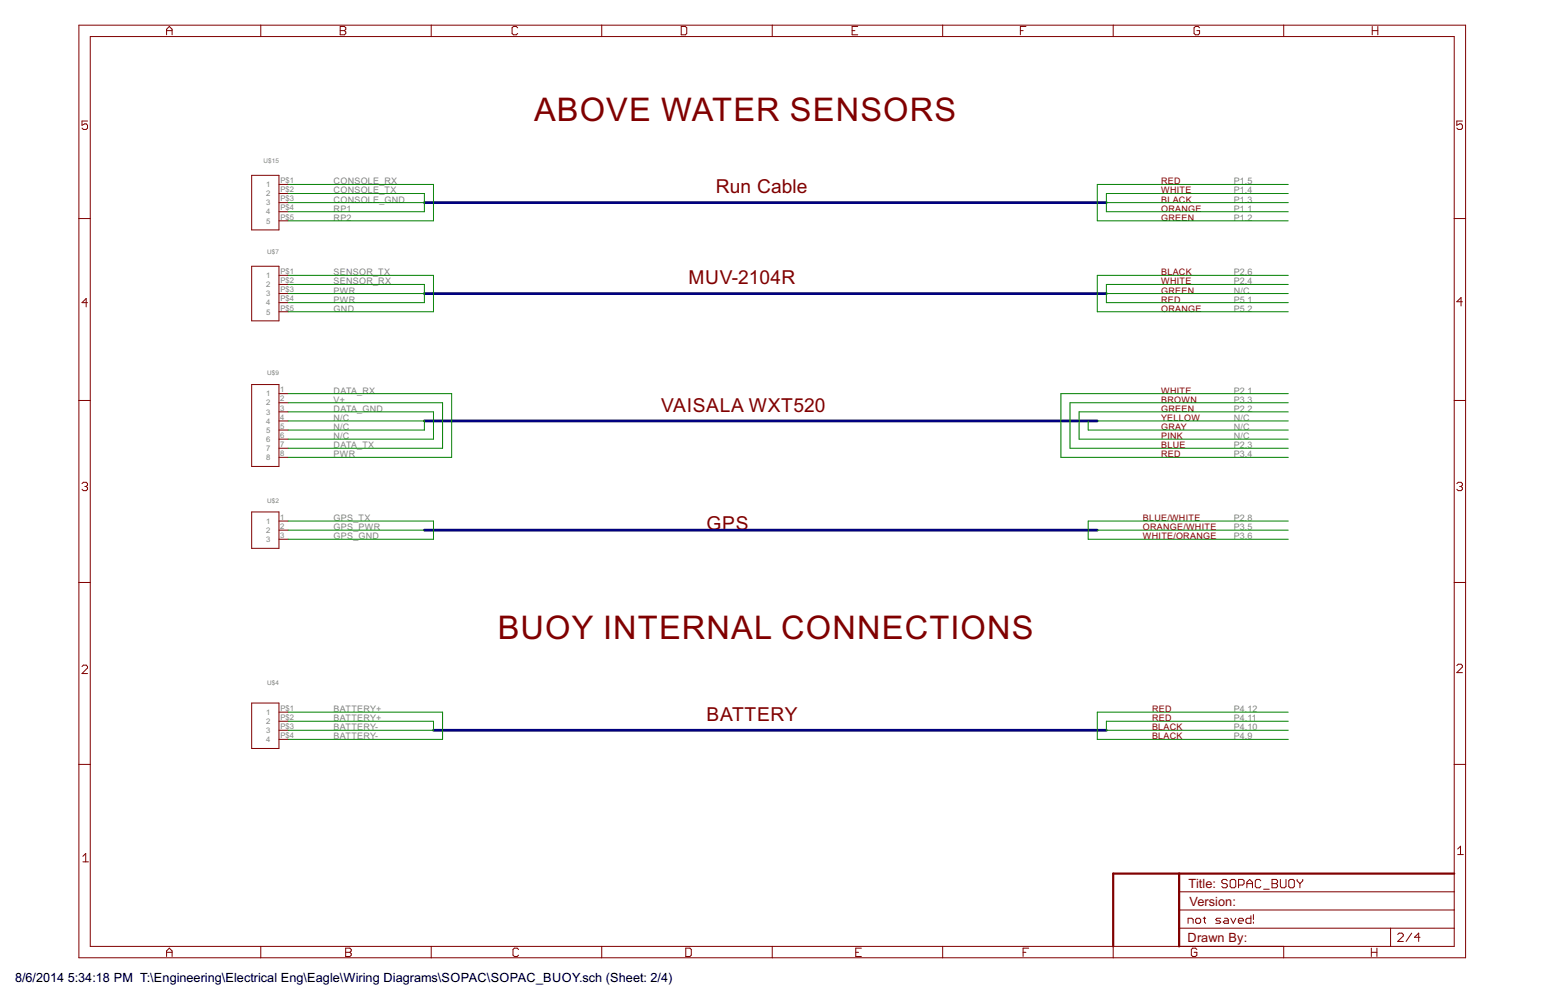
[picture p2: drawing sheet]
<svg xmlns="http://www.w3.org/2000/svg" width="432mm" height="279mm" viewBox="0 0 432 279" stroke-linecap="round" stroke-linejoin="round" font-family="sans-serif">
<g fill="none" stroke="#800000" stroke-width=".28">
<path d="M22 7h387.3v260.3h-387.3zM25.2 10.2h381v254h-381zM46.5 9.7v-1.5l.8-.8 .8 .8v1.5M46.5 8.6h1.6M72.8 7v3.2M95 7.4h1.2l.4 .4v.4l-.4 .4 .4 .3v.4l-.4 .4h-1.2zM95 8.6h1.2M120.4 7v3.2M144.6 7.8l-.4-.4h-.8l-.4 .4v1.5l.4 .4h.8l.4-.4M168.1 7v3.2M190.3 7.4h1.1l.4 .4v1.5l-.4 .4h-1.1zM215.7 7v3.2"/>
<path d="M238 8.6h.8M239.6 7.4h-1.6v2.3h1.6M263.3 7v3.2M285 8.6h.8M286.6 7.4h-1.6v2.3M310.9 7v3.2M335 7.8l-.3-.4h-.8l-.4 .4v1.5l.4 .4h.8l.3-.4v-.7h-.7M358.5 7v3.2M383.3 7.4v2.3M383.3 8.6h1.5M384.8 7.4v2.3M24.4 33.8h-1.5v1.2l1.2-.4 .3 .4v.8l-.3 .3h-.8l-.4-.3"/>
<path d="M408.5 33.8h-1.6v1.2l1.2-.4 .4 .4v.8l-.4 .3h-.8l-.4-.3M70.3 48.9h7.6v15.3h-7.6zM77.9 51.5h2.6M77.9 54h2.6M77.9 56.6h2.6M77.9 59.1h2.6M22 61h3.2M70.3 74.3h7.6v15.3h-7.6zM77.9 76.9h2.6M77.9 79.4h2.6M77.9 61.6h2.6M406.2 61h3.1"/>
<path d="M24.4 84.5h-1.5l1.2-1.2v2.4M77.9 84.5h2.6M77.9 81.9h2.6M77.9 87h2.6M408.5 84.2h-1.6l1.2-1.1v2.3M22 111.8h3.2M70.3 107.3h7.6v22.9h-7.6zM77.9 109.9h2.6M77.9 112.4h2.6M77.9 115h2.6M77.9 117.5h2.6M406.2 111.8h3.1"/>
<path d="M22.9 135l.4-.4h.8l.3 .4v.4l-.3 .4M23.7 135.8h.4M24.1 135.8l.3 .4v.4l-.3 .3h-.8l-.4-.3M77.9 120h2.6M77.9 122.6h2.6M77.9 125.1h2.6M77.9 127.7h2.6M406.9 135l.4-.4h.8l.4 .4v.4l-.4 .4M407.7 135.8h.4M408.1 135.8l.4 .4v.4l-.4 .3h-.8l-.4-.3M70.3 142.9h7.6v10.2h-7.6zM77.9 145.4h2.6"/>
<path d="M77.9 148h2.6M77.9 150.5h2.6M22 162.6h3.2M406.2 162.6h3.1M22.9 186.1l.4-.4h.8l.3 .4v.3l-1.5 1.6h1.5M70.3 196.2h7.6v12.7h-7.6zM77.9 198.8h2.6M406.9 185.8l.4-.4h.8l.4 .4v.4l-1.6 1.5h1.6M22 213.4h3.2M77.9 201.3h2.6M77.9 203.8h2.6M77.9 206.4h2.6"/>
<path d="M406.2 213.4h3.1M23.2 239l.7-.8v2.4M407.1 237l.8-.8v2.3M407.1 238.5h1.6M23.2 240.6h1.5M329.3 259.1h76.9M329.3 254h76.9M329.3 248.9h76.9M331.8 257.7v-1.4h1.1l.3 .4v1M334.3 256.3h.7l.3 .4v.7l-.3 .3h-.7l-.4-.3v-.7zM336 256.3h.7M336.4 256v1.4l.3 .3"/>
<path d="M341 256.3h-1.1l-.3 .4 .3 .3h.7l.4 .4-.4 .3h-1M342 256.3h.7l.4 .4v1h-1.1l-.3-.3 .3-.4h1.1M342.8 245.9l-.4-.4h-.8l-.4 .4v.4l.4 .3h.8l.4 .4v.4l-.4 .4h-.8l-.4-.4M343.6 245.9l.4-.4h.7l.4 .4v1.5l-.4 .4h-.7l-.4-.4zM343.8 256.3l.7 1.4 .7-1.4M345.9 257h1.4v-.3l-.4-.4h-.7l-.3 .4v.7l.3 .3h.7M345.9 247h1.2l.4-.4v-.7l-.4-.4h-1.2v2.3M348.3 246.6h1.5M348.3 247.8v-1.5l.7-.8 .8 .8v1.5M349.4 255.6v2.1h-1.1l-.3-.3v-.7l.3-.4h1.1M350.1 255.3v1.4M350.1 257.4v.3"/>
<path d="M352.1 245.9l-.3-.4h-.8l-.4 .4v1.5l.4 .4h.8l.3-.4M352.9 248.2h1.6M355.3 245.5h1.1l.4 .4v.4l-.4 .3 .4 .4v.4l-.4 .4h-1.1zM355.3 246.6h1.1M357.6 245.5v1.9l.4 .4h.8l.4-.4v-1.9M360.3 245.5h.8l.4 .4v1.5l-.4 .4h-.8l-.3-.4v-1.5zM362.3 245.5v.4l.8 .7M363.1 246.6v1.2M363.9 245.5v.4l-.8 .7M388.4 259.1v5.1M46.5 267v-1.6l.8-.8 .8 .8v1.6M46.5 265.8h1.6"/>
<path d="M72.8 264.2v3.1M96.5 265.8h1.2M96.5 264.6h1.2l.4 .4v.4l-.4 .4 .4 .4v.4l-.4 .4h-1.2zM120.4 264.2v3.1M144.8 265l-.4-.4h-.7l-.4 .4v1.6l.4 .4h.7l.4-.4M168.1 264.2v3.1M191.5 264.6h1.2l.4 .4v1.6l-.4 .4h-1.2zM215.7 264.2v3.1M239 265.8h.8M240.6 264.6h-1.6v2.4h1.6M263.3 264.2v3.1M285.7 265.8h.8"/>
<path d="M287.3 264.6h-1.6v2.4M310.9 264.2v3.1M334.3 265l-.4-.4h-.8l-.4 .4v1.6l.4 .4h.8l.4-.4v-.8h-.8M358.5 264.2v3.1M383 265.8h1.6M383 264.6v2.4M384.6 264.6v2.4M390.4 260.8l.4-.3h.8l.3 .3v.4l-1.5 1.6h1.5M394.3 260.5l-1.6 2.3M396.6 261.6h-1.5l1.1-1.1v2.3"/>
</g>
<path d="M329.3 243.8v20.4M406.2 243.8h-95.3v20.4" fill="none" stroke="#800000" stroke-width=".61"/>
<path d="M118.5 56.6h190.5M118.5 81.9h190.5M118.5 117.5h188M118.5 148h188M121.1 203.8h187.9" fill="none" stroke="#000080" stroke-width=".76"/>
<g fill="none" stroke="#008000" stroke-width=".28">
<path d="M80.5 51.5h40.6v10.1h-40.6M80.5 54h38v5.1h-38M80.5 56.6h38M309 56.6h50.8M359.8 51.5h-53.3v10.1h53.3M359.8 54h-50.8v5.1h50.8M80.5 76.9h40.6v10.1h-40.6M80.5 79.4h38v5.1h-38M359.8 76.9h-53.3v10.1h53.3M359.8 79.4h-50.8v5.1h50.8M80.5 81.9h38M309 81.9h50.8"/>
<path d="M80.5 115h40.6v7.6h-40.6M80.5 117.5h38v2.5h-38M80.5 109.9h45.7v17.8h-45.7M80.5 112.4h43.1v12.7h-43.1M303.9 117.5v2.5h55.9M306.5 117.5h53.3M359.8 109.9h-63.5v17.8h63.5M359.8 115h-58.4v7.6h58.4M359.8 112.4h-60.9v12.7h60.9M80.5 145.4h40.6v5.1h-40.6M80.5 148h38M306.5 148h53.3"/>
<path d="M359.8 145.4h-55.9v5.1h55.9M80.5 198.8h43.1v7.6h-43.1M359.8 198.8h-53.3v7.6h53.3M80.5 201.3h40.6v2.5h-40.6M359.8 201.3h-50.8v2.5h50.8"/>
</g>
<g font-size="10.2" fill="#800000">
<text x="149.2" y="33.7">ABOVE WATER SENSORS</text>
<text x="139" y="178.4">BUOY INTERNAL CONNECTIONS</text>
</g>
<g font-size="6" fill="#800000">
<text x="199.9" y="54">Run Cable</text>
<text x="192.3" y="79.4">MUV-2104R</text>
<text x="184.7" y="115">VAISALA WXT520</text>
<text x="197.4" y="148">GPS</text>
<text x="197.4" y="201.3">BATTERY</text>
</g>
<g font-size="4" fill="#800000">
<text x="331.9" y="247.8">Title:</text>
<text x="332.2" y="252.9">Version:</text>
<text x="331.7" y="263">Drawn By:</text>
</g>
<g font-size="4">
<text x="4.2" y="274.2">8/6/2014</text>
<text x="18.9" y="274.2">5:34:18 PM T:\Engineering\Electrical Eng\Eagle\Wiring Diagrams\SOPAC\SOPAC_BUOY.sch (Sheet: 2/4)</text>
</g>
<g font-size="2.8" fill="#808080">
<text x="93.2" y="51.5">CONSOLE_RX</text>
<text x="344.6" y="51.5">P1.5</text>
<text x="93.2" y="54">CONSOLE_TX</text>
<text x="93.2" y="56.5">CONSOLE_GND</text>
<text x="93.2" y="59.1">RP1</text>
<text x="344.6" y="59.1">P1.1</text>
<text x="344.6" y="56.5">P1.3</text>
<text x="344.6" y="54">P1.4</text>
<text x="93.2" y="61.6">RP2</text>
<text x="344.6" y="61.6">P1.2</text>
<text x="93.2" y="76.9">SENSOR_TX</text>
<text x="344.6" y="76.9">P2.6</text>
<text x="93.2" y="79.4">SENSOR_RX</text>
<text x="93.2" y="81.9">PWR</text>
<text x="344.6" y="81.9">N/C</text>
<text x="344.6" y="79.4">P2.4</text>
<text x="93.2" y="87">GND</text>
<text x="93.2" y="84.5">PWR</text>
<text x="344.6" y="84.5">P5.1</text>
<text x="344.6" y="87">P5.2</text>
<text x="93.2" y="112.4">V+</text>
<text x="93.2" y="109.9">DATA_RX</text>
<text x="344.6" y="109.9">P2.1</text>
<text x="344.6" y="112.4">P3.3</text>
<text x="93.2" y="117.5">N/C</text>
<text x="93.2" y="115">DATA_GND</text>
<text x="344.6" y="117.5">N/C</text>
<text x="344.6" y="115">P2.2</text>
<text x="93.2" y="120">N/C</text>
<text x="93.2" y="122.6">N/C</text>
<text x="93.2" y="125.1">DATA_TX</text>
<text x="344.6" y="120">N/C</text>
<text x="344.6" y="122.6">N/C</text>
<text x="344.6" y="125.1">P2.3</text>
<text x="93.2" y="127.7">PWR</text>
<text x="344.6" y="127.7">P3.4</text>
<text x="93.2" y="145.4">GPS_TX</text>
<text x="93.2" y="148">GPS_PWR</text>
<text x="344.6" y="145.4">P2.8</text>
<text x="344.6" y="148">P3.5</text>
<text x="93.2" y="150.5">GPS_GND</text>
<text x="344.6" y="150.5">P3.6</text>
<text x="93.2" y="198.8">BATTERY+</text>
<text x="93.2" y="201.3">BATTERY+</text>
<text x="93.2" y="203.8">BATTERY-</text>
<text x="344.6" y="198.8">P4.12</text>
<text x="344.6" y="201.3">P4.11</text>
<text x="344.6" y="203.8">P4.10</text>
<text x="93.2" y="206.4">BATTERY-</text>
<text x="344.6" y="206.4">P4.9</text>
</g>
<g font-size="2.8" fill="#800000">
<text x="324.3" y="51.5">RED</text>
<text x="324.3" y="54">WHITE</text>
<text x="324.3" y="56.5">BLACK</text>
<text x="324.3" y="59.1">ORANGE</text>
<text x="324.3" y="61.6">GREEN</text>
<text x="324.3" y="76.9">BLACK</text>
<text x="324.3" y="79.4">WHITE</text>
<text x="324.3" y="81.9">GREEN</text>
<text x="324.3" y="84.5">RED</text>
<text x="324.3" y="87">ORANGE</text>
<text x="324.3" y="109.9">WHITE</text>
<text x="324.3" y="112.4">BROWN</text>
<text x="324.3" y="115">GREEN</text>
<text x="324.3" y="117.5">YELLOW</text>
<text x="324.3" y="120">GRAY</text>
<text x="324.3" y="122.6">PINK</text>
<text x="324.3" y="125.1">BLUE</text>
<text x="324.3" y="127.7">RED</text>
<text x="319.2" y="145.4">BLUE/WHITE</text>
<text x="319.2" y="148">ORANGE/WHITE</text>
<text x="319.2" y="150.5">WHITE/ORANGE</text>
<text x="321.8" y="198.8">RED</text>
<text x="321.8" y="201.3">RED</text>
<text x="321.8" y="203.8">BLACK</text>
<text x="321.8" y="206.4">BLACK</text>
</g>
<g font-size="2.4" fill="#808080">
<text x="74.4" y="52.2">1</text>
<text x="78.3" y="51.1">P$1</text>
<text x="78.3" y="53.7">P$2</text>
<text x="74.4" y="54.8">2</text>
<text x="74.4" y="57.3">3</text>
<text x="74.4" y="59.9">4</text>
<text x="78.3" y="56.2">P$3</text>
<text x="78.3" y="58.7">P$4</text>
<text x="74.4" y="62.4">5</text>
<text x="78.3" y="61.3">P$5</text>
<text x="74.4" y="77.6">1</text>
<text x="78.3" y="76.5">P$1</text>
<text x="74.4" y="80.2">2</text>
<text x="74.4" y="82.7">3</text>
<text x="78.3" y="79">P$2</text>
<text x="78.3" y="81.6">P$3</text>
<text x="74.4" y="85.2">4</text>
<text x="74.4" y="87.8">5</text>
<text x="78.3" y="84.1">P$4</text>
<text x="78.3" y="86.7">P$5</text>
<text x="74.4" y="110.6">1</text>
<text x="74.4" y="113.2">2</text>
<text x="78.3" y="109.5">1</text>
<text x="78.3" y="112.1">2</text>
<text x="74.4" y="115.7">3</text>
<text x="74.4" y="118.3">4</text>
<text x="78.3" y="114.6">3</text>
<text x="78.3" y="117.1">4</text>
<text x="78.3" y="119.7">5</text>
<text x="74.4" y="120.8">5</text>
<text x="74.4" y="123.3">6</text>
<text x="74.4" y="125.9">7</text>
<text x="78.3" y="122.2">6</text>
<text x="78.3" y="124.8">7</text>
<text x="74.4" y="128.4">8</text>
<text x="78.3" y="127.3">8</text>
<text x="74.4" y="146.2">1</text>
<text x="74.4" y="148.7">2</text>
<text x="78.3" y="145.1">1</text>
<text x="78.3" y="147.6">2</text>
<text x="74.4" y="151.3">3</text>
<text x="78.3" y="150.2">3</text>
<text x="74.4" y="199.5">1</text>
<text x="74.4" y="202.1">2</text>
<text x="78.3" y="198.4">P$1</text>
<text x="78.3" y="201">P$2</text>
<text x="78.3" y="203.5">P$3</text>
<text x="74.4" y="204.6">3</text>
<text x="74.4" y="207.1">4</text>
<text x="78.3" y="206">P$4</text>
</g>
<g font-size="2" fill="#808080">
<text x="73.6" y="45.6">U$15</text>
<text x="74.6" y="71">U$7</text>
<text x="74.6" y="104.8">U$9</text>
<text x="74.6" y="140.4">U$2</text>
<text x="74.6" y="191.1">U$4</text>
</g>
</svg>
